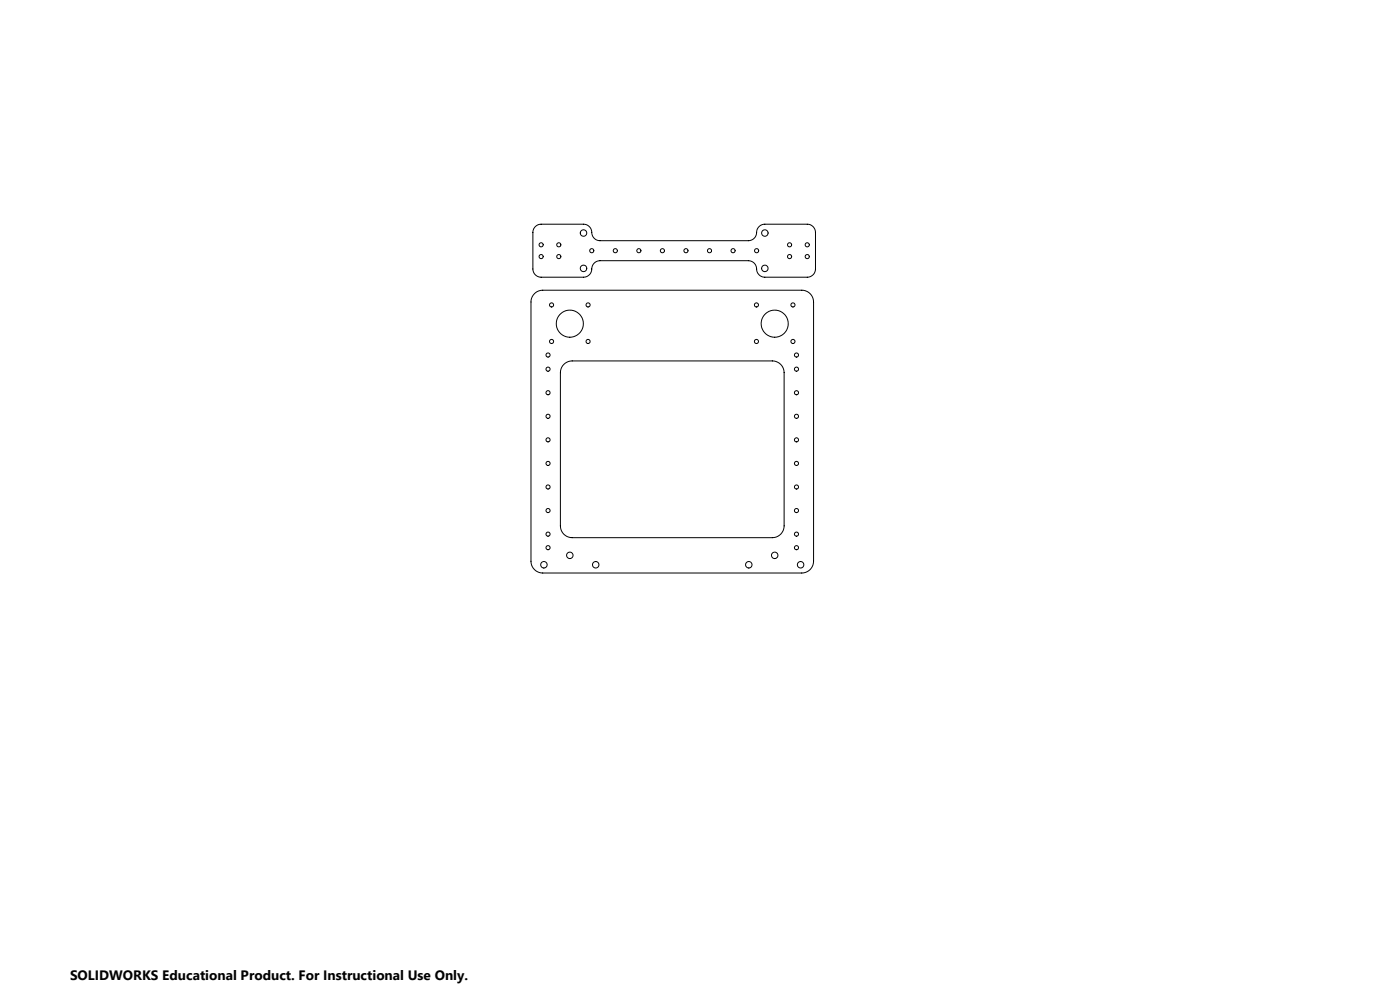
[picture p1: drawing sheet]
<svg xmlns="http://www.w3.org/2000/svg" width="1189mm" height="841mm" viewBox="0 0 1189 841" stroke-linecap="round" stroke-linejoin="round" font-family="sans-serif">
<g fill="none" stroke="#000" stroke-width=".85">
<path d="M455 192l1-1 4-1h36a8 8 0 0 1 7 9 7 7 0 0 0 7 5h126a8 8 0 0 0 7-9 7 7 0 0 1 7-5h36a7 7 0 0 1 7 7v31a7 7 0 0 1-7 7h-36a8 8 0 0 1-8-9 7 7 0 0 0-6-5h-126a8 8 0 0 0-8 9 7 7 0 0 1-6 5h-36a7 7 0 0 1-7-7v-31v-3zM454 249l2-2 5-1h220a10 10 0 0 1 10 10v220a10 10 0 0 1-10 10h-220a10 10 0 0 1-10-10v-220l1-4zM479 309l4-2 3-1h170a10 10 0 0 1 10 10v130a10 10 0 0 1-10 10h-170a10 10 0 0 1-10-10v-130l1-4z"/>
<circle cx="496" cy="198" r="2.7"/>
<circle cx="650" cy="198" r="2.7"/>
<circle cx="460" cy="218" r="1.7"/>
<circle cx="460" cy="208" r="1.7"/>
<circle cx="475" cy="218" r="1.7"/>
<circle cx="475" cy="208" r="1.7"/>
<circle cx="503" cy="213" r="1.8"/>
<circle cx="523" cy="213" r="1.8"/>
<circle cx="543" cy="213" r="1.8"/>
<circle cx="563" cy="213" r="1.8"/>
<circle cx="583" cy="213" r="1.7"/>
<circle cx="603" cy="213" r="1.8"/>
<circle cx="623" cy="213" r="1.8"/>
<circle cx="643" cy="213" r="1.8"/>
<circle cx="671" cy="218" r="1.7"/>
<circle cx="671" cy="208" r="1.7"/>
<circle cx="686" cy="218" r="1.7"/>
<circle cx="686" cy="208" r="1.7"/>
<circle cx="496" cy="228" r="2.8"/>
<circle cx="650" cy="228" r="2.8"/>
<circle cx="468" cy="259" r="1.8"/>
<circle cx="499" cy="259" r="1.8"/>
<circle cx="642" cy="259" r="1.8"/>
<circle cx="673" cy="259" r="1.8"/>
<circle cx="484" cy="275" r="12"/>
<circle cx="658" cy="275" r="12"/>
<circle cx="468" cy="290" r="1.8"/>
<circle cx="499" cy="290" r="1.8"/>
<circle cx="642" cy="290" r="1.8"/>
<circle cx="673" cy="290" r="1.8"/>
<circle cx="465" cy="301" r="1.8"/>
<circle cx="465" cy="313" r="1.8"/>
<circle cx="676" cy="313" r="1.8"/>
<circle cx="676" cy="301" r="1.8"/>
<circle cx="465" cy="333" r="1.8"/>
<circle cx="676" cy="333" r="1.8"/>
<circle cx="465" cy="353" r="1.8"/>
<circle cx="676" cy="353" r="1.8"/>
<circle cx="465" cy="373" r="1.7"/>
<circle cx="676" cy="373" r="1.7"/>
<circle cx="465" cy="393" r="1.7"/>
<circle cx="676" cy="393" r="1.7"/>
<circle cx="465" cy="413" r="1.7"/>
<circle cx="676" cy="413" r="1.7"/>
<circle cx="465" cy="433" r="1.7"/>
<circle cx="676" cy="433" r="1.7"/>
<circle cx="465" cy="453" r="1.7"/>
<circle cx="676" cy="453" r="1.7"/>
<circle cx="462" cy="479" r="2.8"/>
<circle cx="465" cy="465" r="1.7"/>
<circle cx="484" cy="471" r="2.8"/>
<circle cx="506" cy="479" r="2.8"/>
<circle cx="636" cy="479" r="2.8"/>
<circle cx="658" cy="471" r="2.8"/>
<circle cx="676" cy="465" r="1.7"/>
<circle cx="680" cy="479" r="2.8"/>
</g>
<text font-size="11.6" x="59" y="832">SOLIDWORKS Educational Product. For Instructional Use Only.</text>
</svg>
